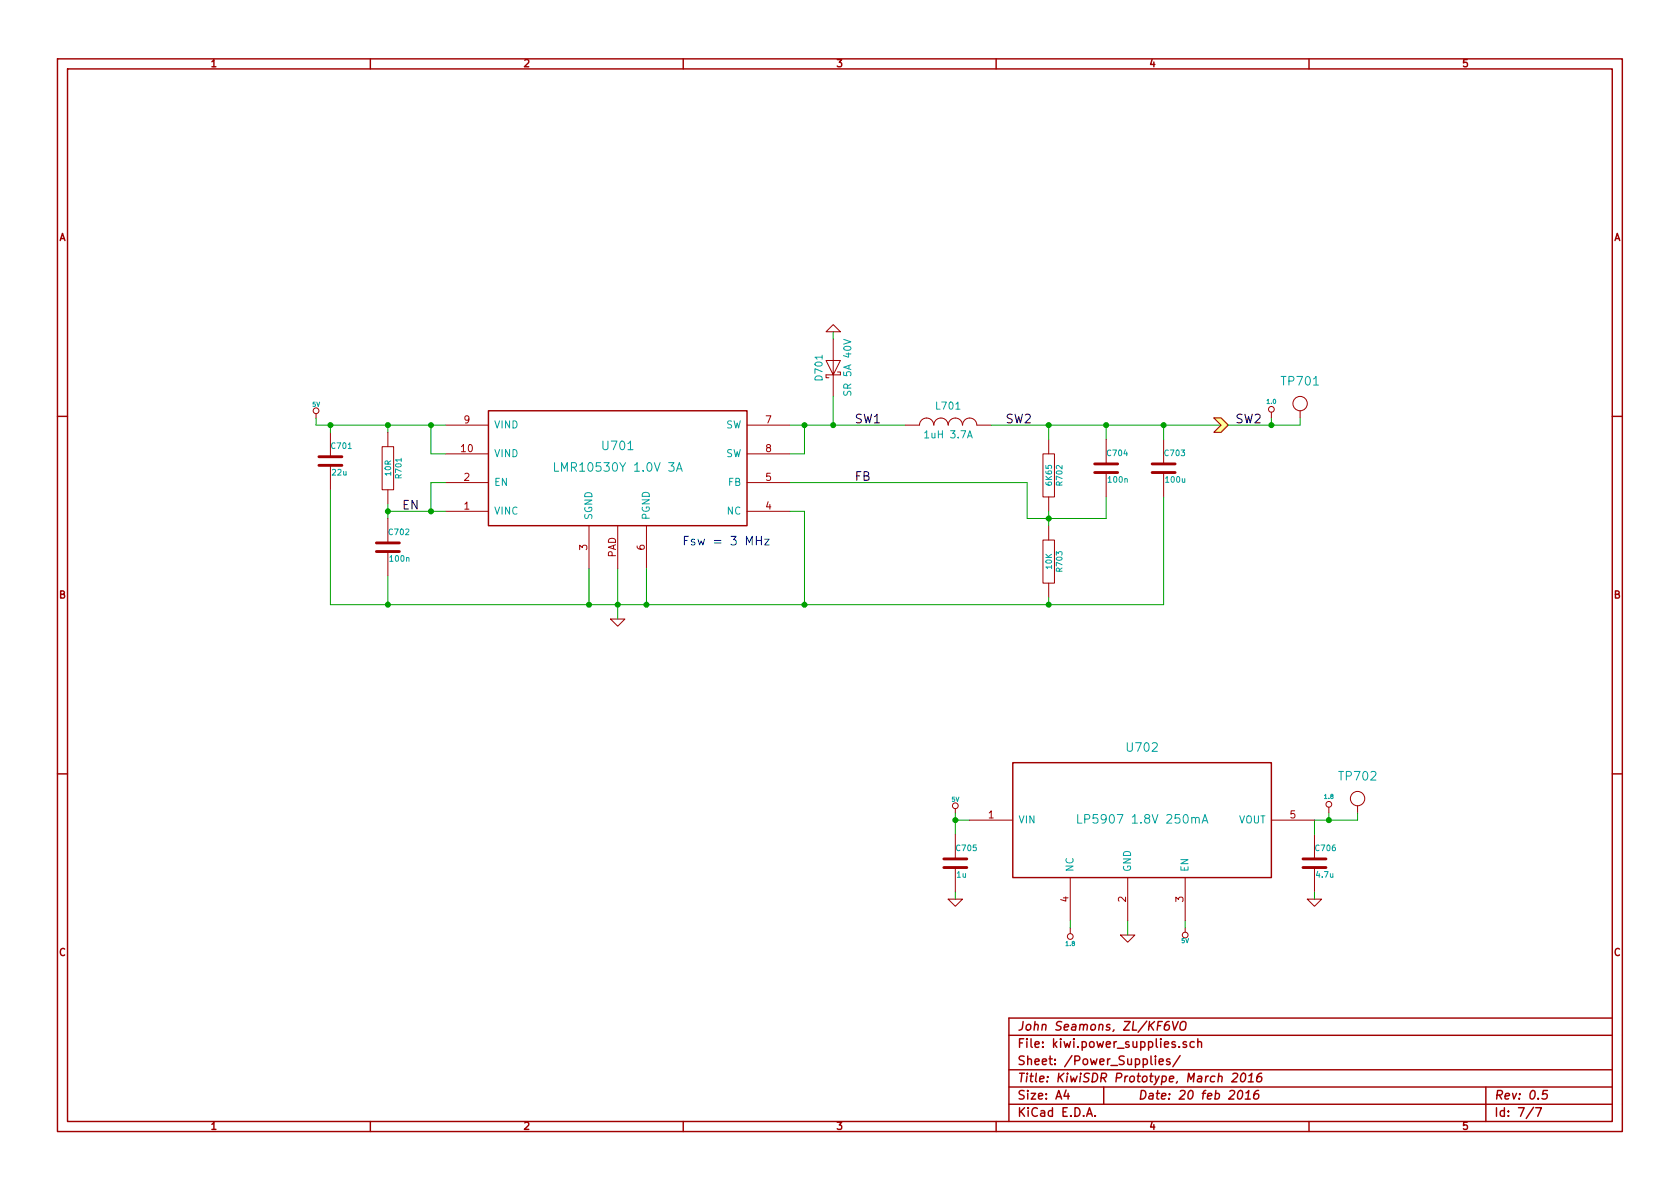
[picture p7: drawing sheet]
EESchema Schematic File Version 2  date Sunday, February 21, 2016 12:56:59 PM
LIBS:kiwi
LIBS:kiwi-cache
EELAYER 27 0
EELAYER END
$Descr A4 11693 8268
encoding utf-8
Sheet 7 7
Title "KiwiSDR Prototype, March 2016"
Date "20 feb 2016"
Rev "0.5"
Comp "John Seamons, ZL/KF6VO"
Comment1 ""
Comment2 ""
Comment3 ""
Comment4 ""
$EndDescr
$Comp
L GND #PWR0114
U 1 1
P 4300 4300
F 0 "#PWR0114" H 4300 4300 30  0001 C CNN
F 1 "GND" H 4300 4230 30  0001 C CNN
F 2 "" H 4300 4300 60  0001 C CNN
F 3 "" H 4300 4300 60  0001 C CNN
	1    4300 4300
	1    0    0    -1  
$EndComp
$Comp
L VREG_10PIN U701
U 1 1
P 4300 3250
F 0 "U701" H 4300 3400 60  0000 C CNN
F 1 "LMR10530Y 1.0V 3A" H 4300 3250 60  0000 C CNN
F 2 "kiwi-WSON10" H 4250 2900 60  0001 C CNN
F 3 "~" H 4250 2900 60  0000 C CNN
	1    4300 3250
	1    0    0    -1  
$EndComp
$Comp
L C C701
U 1 1
P 2300 3200
F 0 "C701" H 2300 3300 40  0000 L CNN
F 1 "22u" H 2306 3115 40  0000 L CNN
F 2 "kiwi-SM0805" H 2338 3050 30  0001 C CNN
F 3 "~" H 2300 3200 60  0000 C CNN
	1    2300 3200
	1    0    0    -1  
$EndComp
$Comp
L COIL L701
U 1 1
P 6600 2950
F 0 "L701" H 6600 3050 50  0000 C BNN
F 1 "1uH 3.7A" H 6600 2850 50  0000 C BNN
F 2 "kiwi-INDUCTOR_4x4" V 6750 3050 50  0001 C CNN
F 3 "~" V 6900 3050 60  0001 C CNN
	1    6600 2950
	1    0    0    -1  
$EndComp
$Comp
L DIODE_SCHOTTKY D701
U 1 1
P 5800 2550
F 0 "D701" H 5800 2450 50  0000 C CNN
F 1 "SR 5A 40V" H 5800 2650 50  0000 C CNN
F 2 "kiwi-DO214_AA" H 5800 2550 50  0001 C CNN
F 3 "~" H 5800 2550 50  0001 C CNN
	1    5800 2550
	0    1    1    0   
$EndComp
$Comp
L R R701
U 1 1
P 2700 3250
F 0 "R701" V 2780 3250 40  0000 C CNN
F 1 "10R" V 2707 3251 40  0000 C CNN
F 2 "kiwi-SM0402" V 2630 3250 30  0001 C CNN
F 3 "~" H 2700 3250 30  0000 C CNN
	1    2700 3250
	1    0    0    -1  
$EndComp
$Comp
L R R702
U 1 1
P 7300 3300
F 0 "R702" V 7380 3300 40  0000 C CNN
F 1 "6K65" V 7307 3301 40  0000 C CNN
F 2 "kiwi-SM0402" V 7230 3300 30  0001 C CNN
F 3 "~" H 7300 3300 30  0000 C CNN
	1    7300 3300
	1    0    0    -1  
$EndComp
$Comp
L C C703
U 1 1
P 8100 3250
F 0 "C703" H 8100 3350 40  0000 L CNN
F 1 "100u" H 8106 3165 40  0000 L CNN
F 2 "kiwi-SM1206" H 8138 3100 30  0001 C CNN
F 3 "~" H 8100 3250 60  0000 C CNN
	1    8100 3250
	1    0    0    -1  
$EndComp
$Comp
L R R703
U 1 1
P 7300 3900
F 0 "R703" V 7380 3900 40  0000 C CNN
F 1 "10K" V 7307 3901 40  0000 C CNN
F 2 "kiwi-SM0402" V 7230 3900 30  0001 C CNN
F 3 "~" H 7300 3900 30  0000 C CNN
	1    7300 3900
	1    0    0    -1  
$EndComp
Wire Wire Line
	5500 2950 6300 2950
Wire Wire Line
	5500 3150 5600 3150
Wire Wire Line
	5600 3150 5600 2950
Connection ~ 5600 2950
Wire Wire Line
	6900 2950 8500 2950
Wire Wire Line
	7300 2950 7300 3050
Wire Wire Line
	7700 2950 7700 3050
Connection ~ 7300 2950
Wire Wire Line
	7300 3550 7300 3650
Wire Wire Line
	5500 3350 7150 3350
Wire Wire Line
	7150 3600 7700 3600
Connection ~ 7300 3600
Wire Wire Line
	3100 3350 3000 3350
Wire Wire Line
	3000 3350 3000 3550
Wire Wire Line
	2700 3550 3100 3550
Wire Wire Line
	2200 2950 3100 2950
Wire Wire Line
	2700 2950 2700 3000
Wire Wire Line
	2700 3500 2700 3600
Connection ~ 3000 3550
$Comp
L C C702
U 1 1
P 2700 3800
F 0 "C702" H 2700 3900 40  0000 L CNN
F 1 "100n" H 2706 3715 40  0000 L CNN
F 2 "kiwi-SM0402" H 2738 3650 30  0001 C CNN
F 3 "~" H 2700 3800 60  0000 C CNN
	1    2700 3800
	1    0    0    -1  
$EndComp
Connection ~ 2700 3550
Wire Wire Line
	7300 4200 7300 4150
Wire Wire Line
	2700 4000 2700 4200
Connection ~ 7300 4200
Wire Wire Line
	4100 4200 4100 3950
Connection ~ 4100 4200
Wire Wire Line
	4500 4200 4500 3950
Connection ~ 4500 4200
Wire Wire Line
	5500 3550 5600 3550
Wire Wire Line
	5600 3550 5600 4200
Connection ~ 5600 4200
Wire Wire Line
	4300 3950 4300 4300
Connection ~ 4300 4200
Wire Wire Line
	2300 3400 2300 4200
Connection ~ 2700 4200
Wire Wire Line
	2300 3000 2300 2950
Connection ~ 2700 2950
Connection ~ 7700 2950
Wire Wire Line
	8850 2950 8850 2900
$Comp
L GND #PWR0115
U 1 1
P 5800 2300
F 0 "#PWR0115" H 5800 2300 30  0001 C CNN
F 1 "GND" H 5800 2230 30  0001 C CNN
F 2 "" H 5800 2300 60  0001 C CNN
F 3 "" H 5800 2300 60  0001 C CNN
	1    5800 2300
	-1   0    0    1   
$EndComp
Wire Wire Line
	3100 3150 3000 3150
Wire Wire Line
	3000 3150 3000 2950
Connection ~ 3000 2950
$Comp
L 5V #PWR0116
U 1 1
P 2200 2900
F 0 "#PWR0116" H 2200 2990 20  0001 C CNN
F 1 "5V" H 2200 2990 30  0000 C CNN
F 2 "~" H 2200 2900 60  0000 C CNN
F 3 "~" H 2200 2900 60  0000 C CNN
	1    2200 2900
	1    0    0    -1  
$EndComp
Wire Wire Line
	2200 2900 2200 2950
Connection ~ 2300 2950
Wire Wire Line
	5800 2350 5800 2300
Wire Wire Line
	5800 2750 5800 2950
Connection ~ 5800 2950
Text Notes 4750 3800 0    60   ~ 0
Fsw = 3 MHz
Text Label 5950 3350 0    60   ~ 0
FB
Text Label 5950 2950 0    60   ~ 0
SW1
Text Label 2800 3550 0    60   ~ 0
EN
Text Label 7000 2950 0    60   ~ 0
SW2
$Comp
L 5V #PWR0117
U 1 1
P 6650 5650
F 0 "#PWR0117" H 6650 5740 20  0001 C CNN
F 1 "5V" H 6650 5740 30  0000 C CNN
F 2 "~" H 6650 5650 60  0000 C CNN
F 3 "~" H 6650 5650 60  0000 C CNN
	1    6650 5650
	1    0    0    -1  
$EndComp
Wire Wire Line
	6650 5650 6650 5800
Wire Wire Line
	6650 5700 6750 5700
Wire Wire Line
	9150 5700 9450 5700
Wire Wire Line
	9250 5700 9250 5650
$Comp
L GND #PWR0118
U 1 1
P 7850 6500
F 0 "#PWR0118" H 7850 6500 30  0001 C CNN
F 1 "GND" H 7850 6430 30  0001 C CNN
F 2 "~" H 7850 6500 60  0000 C CNN
F 3 "~" H 7850 6500 60  0000 C CNN
	1    7850 6500
	1    0    0    -1  
$EndComp
Wire Wire Line
	7850 6400 7850 6500
$Comp
L 1.8 #PWR0119
U 1 1
P 9250 5650
F 0 "#PWR0119" H 9250 5610 30  0001 C CNN
F 1 "1.8" H 9250 5760 30  0000 C CNN
F 2 "~" H 9250 5650 60  0000 C CNN
F 3 "~" H 9250 5650 60  0000 C CNN
	1    9250 5650
	1    0    0    -1  
$EndComp
$Comp
L 1.0 #PWR0120
U 1 1
P 8850 2900
F 0 "#PWR0120" H 8850 2860 30  0001 C CNN
F 1 "1.0" H 8850 3010 30  0000 C CNN
F 2 "~" H 8850 2900 60  0000 C CNN
F 3 "~" H 8850 2900 60  0000 C CNN
	1    8850 2900
	1    0    0    -1  
$EndComp
$Comp
L PWR_DRV #PWR0121
U 1 1
P 8550 2950
F 0 "#PWR0121" H 8500 3050 40  0001 C CNN
F 1 "PWR_DRV" H 8500 2850 40  0001 C CNN
F 2 "~" H 8550 2950 60  0000 C CNN
F 3 "~" H 8550 2950 60  0000 C CNN
	1    8550 2950
	1    0    0    -1  
$EndComp
$Comp
L C C705
U 1 1
P 6650 6000
F 0 "C705" H 6650 6100 40  0000 L CNN
F 1 "1u" H 6656 5915 40  0000 L CNN
F 2 "kiwi-SM0402" H 6688 5850 30  0001 C CNN
F 3 "~" H 6650 6000 60  0000 C CNN
	1    6650 6000
	1    0    0    -1  
$EndComp
$Comp
L C C706
U 1 1
P 9150 6000
F 0 "C706" H 9150 6100 40  0000 L CNN
F 1 "4.7u" H 9156 5915 40  0000 L CNN
F 2 "kiwi-SM0402" H 9188 5850 30  0001 C CNN
F 3 "~" H 9150 6000 60  0000 C CNN
	1    9150 6000
	1    0    0    -1  
$EndComp
Connection ~ 6650 5700
Wire Wire Line
	6650 6200 6650 6250
$Comp
L GND #PWR0122
U 1 1
P 6650 6250
F 0 "#PWR0122" H 6650 6250 30  0001 C CNN
F 1 "GND" H 6650 6180 30  0001 C CNN
F 2 "~" H 6650 6250 60  0000 C CNN
F 3 "~" H 6650 6250 60  0000 C CNN
	1    6650 6250
	1    0    0    -1  
$EndComp
Wire Wire Line
	9150 6200 9150 6250
$Comp
L GND #PWR0123
U 1 1
P 9150 6250
F 0 "#PWR0123" H 9150 6250 30  0001 C CNN
F 1 "GND" H 9150 6180 30  0001 C CNN
F 2 "~" H 9150 6250 60  0000 C CNN
F 3 "~" H 9150 6250 60  0000 C CNN
	1    9150 6250
	1    0    0    -1  
$EndComp
Wire Wire Line
	9150 5700 9150 5800
Wire Wire Line
	2300 4200 8100 4200
Wire Wire Line
	8550 2950 9050 2950
Text Label 8600 2950 0    60   ~ 0
SW2
$Comp
L 5V #PWR0124
U 1 1
P 8250 6450
F 0 "#PWR0124" H 8250 6540 20  0001 C CNN
F 1 "5V" H 8250 6540 30  0000 C CNN
F 2 "~" H 8250 6450 60  0000 C CNN
F 3 "~" H 8250 6450 60  0000 C CNN
	1    8250 6450
	-1   0    0    1   
$EndComp
Wire Wire Line
	8250 6400 8250 6450
$Comp
L VREG_5PIN_4 U702
U 1 1
P 7950 5700
F 0 "U702" H 7950 6200 60  0000 C CNN
F 1 "LP5907 1.8V 250mA" H 7950 5700 60  0000 C CNN
F 2 "kiwi-SOT23_5" H 7900 5350 60  0001 C CNN
F 3 "~" H 7900 5350 60  0000 C CNN
	1    7950 5700
	1    0    0    -1  
$EndComp
$Comp
L 1.8 #PWR0125
U 1 1
P 7450 6450
F 0 "#PWR0125" H 7450 6410 30  0001 C CNN
F 1 "1.8" H 7450 6560 30  0000 C CNN
F 2 "~" H 7450 6450 60  0000 C CNN
F 3 "~" H 7450 6450 60  0000 C CNN
	1    7450 6450
	-1   0    0    1   
$EndComp
Wire Wire Line
	7450 6400 7450 6450
$Comp
L C C704
U 1 1
P 7700 3250
F 0 "C704" H 7700 3350 40  0000 L CNN
F 1 "100n" H 7706 3165 40  0000 L CNN
F 2 "kiwi-SM0402" H 7738 3100 30  0001 C CNN
F 3 "~" H 7700 3250 60  0000 C CNN
	1    7700 3250
	1    0    0    -1  
$EndComp
Wire Wire Line
	8100 2950 8100 3050
Connection ~ 8100 2950
Wire Wire Line
	8100 4200 8100 3450
Wire Wire Line
	7150 3350 7150 3600
Wire Wire Line
	7700 3600 7700 3450
$Comp
L TEST_POINT TP701
U 1 1
P 9050 2800
F 0 "TP701" H 9050 2950 60  0000 C CNN
F 1 "TEST_POINT" H 9050 2600 60  0001 C CNN
F 2 "kiwi-TP_600" H 9050 2800 60  0001 C CNN
F 3 "~" H 9050 2800 60  0000 C CNN
	1    9050 2800
	1    0    0    -1  
$EndComp
Wire Wire Line
	9050 2950 9050 2900
Connection ~ 8850 2950
$Comp
L TEST_POINT TP702
U 1 1
P 9450 5550
F 0 "TP702" H 9450 5700 60  0000 C CNN
F 1 "TEST_POINT" H 9450 5350 60  0001 C CNN
F 2 "kiwi-TP_600" H 9450 5550 60  0001 C CNN
F 3 "~" H 9450 5550 60  0000 C CNN
	1    9450 5550
	1    0    0    -1  
$EndComp
Wire Wire Line
	9450 5700 9450 5650
Connection ~ 9250 5700
$EndSCHEMATC
